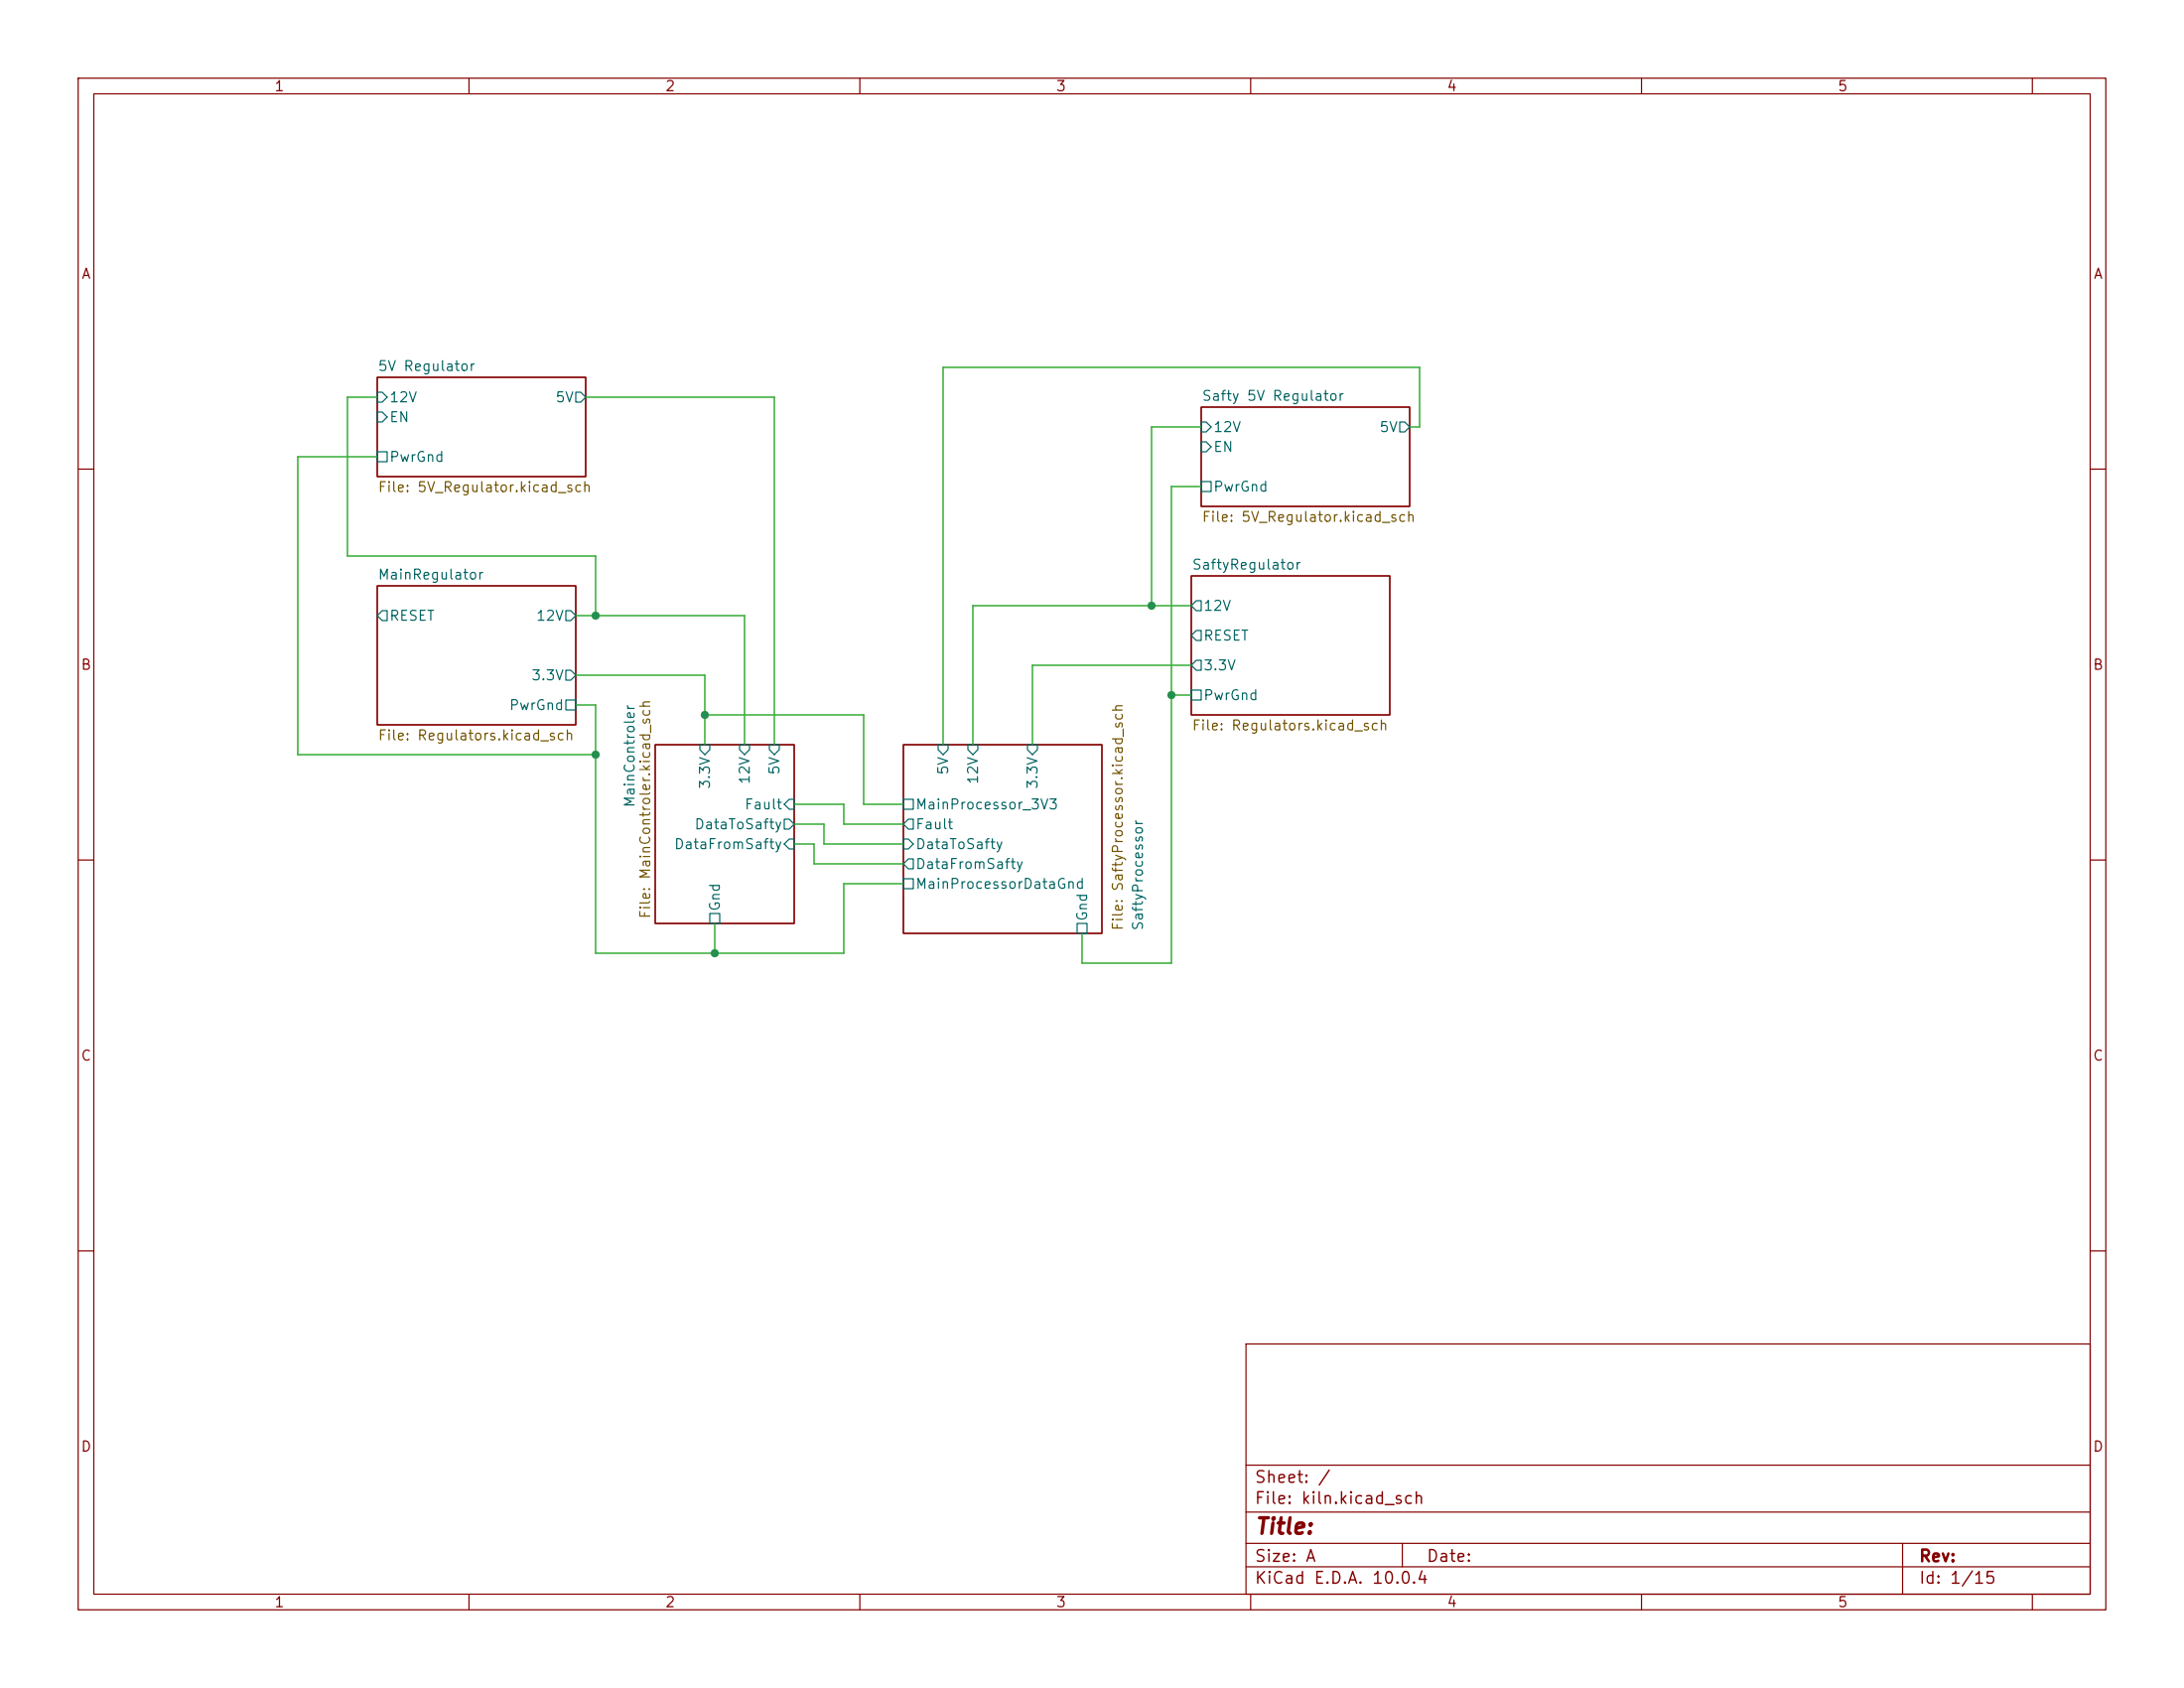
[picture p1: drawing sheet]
(kicad_sch
 (version 20260306)
 (generator "eeschema")
 (generator_version "10.0")
 (paper "A")
 (lib_symbols)
 (junction
  (at 76.2 96.52)
  (diameter 0)
  (color 0 0 0 0))
 (junction
  (at 149.86 88.9)
  (diameter 0)
  (color 0 0 0 0))
 (junction
  (at 90.17 91.44)
  (diameter 0)
  (color 0 0 0 0))
 (junction
  (at 147.32 77.47)
  (diameter 0)
  (color 0 0 0 0))
 (junction
  (at 91.44 121.92)
  (diameter 0)
  (color 0 0 0 0))
 (junction
  (at 76.2 78.74)
  (diameter 0)
  (color 0 0 0 0))
 (wire
  (pts (xy 120.65 46.99) (xy 181.61 46.99))
  (stroke (width 0) (type default)))
 (wire
  (pts (xy 91.44 118.11) (xy 91.44 121.92))
  (stroke (width 0) (type default)))
 (wire
  (pts (xy 110.49 91.44) (xy 90.17 91.44))
  (stroke (width 0) (type default)))
 (wire
  (pts (xy 115.57 110.49) (xy 104.14 110.49))
  (stroke (width 0) (type default)))
 (wire
  (pts (xy 76.2 96.52) (xy 76.2 90.17))
  (stroke (width 0) (type default)))
 (wire
  (pts (xy 99.06 95.25) (xy 99.06 50.8))
  (stroke (width 0) (type default)))
 (wire
  (pts (xy 73.66 78.74) (xy 76.2 78.74))
  (stroke (width 0) (type default)))
 (wire
  (pts (xy 181.61 46.99) (xy 181.61 54.61))
  (stroke (width 0) (type default)))
 (wire
  (pts (xy 76.2 121.92) (xy 76.2 96.52))
  (stroke (width 0) (type default)))
 (wire
  (pts (xy 115.57 113.03) (xy 107.95 113.03))
  (stroke (width 0) (type default)))
 (wire
  (pts (xy 107.95 102.87) (xy 101.6 102.87))
  (stroke (width 0) (type default)))
 (wire
  (pts (xy 138.43 119.38) (xy 138.43 123.19))
  (stroke (width 0) (type default)))
 (wire
  (pts (xy 76.2 78.74) (xy 95.25 78.74))
  (stroke (width 0) (type default)))
 (wire
  (pts (xy 120.65 95.25) (xy 120.65 46.99))
  (stroke (width 0) (type default)))
 (wire
  (pts (xy 132.08 85.09) (xy 132.08 95.25))
  (stroke (width 0) (type default)))
 (wire
  (pts (xy 115.57 105.41) (xy 107.95 105.41))
  (stroke (width 0) (type default)))
 (wire
  (pts (xy 152.4 85.09) (xy 132.08 85.09))
  (stroke (width 0) (type default)))
 (wire
  (pts (xy 105.41 107.95) (xy 105.41 105.41))
  (stroke (width 0) (type default)))
 (wire
  (pts (xy 48.26 58.42) (xy 38.1 58.42))
  (stroke (width 0) (type default)))
 (wire
  (pts (xy 104.14 107.95) (xy 101.6 107.95))
  (stroke (width 0) (type default)))
 (wire
  (pts (xy 149.86 62.23) (xy 153.67 62.23))
  (stroke (width 0) (type default)))
 (wire
  (pts (xy 181.61 54.61) (xy 180.34 54.61))
  (stroke (width 0) (type default)))
 (wire
  (pts (xy 110.49 102.87) (xy 110.49 91.44))
  (stroke (width 0) (type default)))
 (wire
  (pts (xy 107.95 113.03) (xy 107.95 121.92))
  (stroke (width 0) (type default)))
 (wire
  (pts (xy 104.14 110.49) (xy 104.14 107.95))
  (stroke (width 0) (type default)))
 (wire
  (pts (xy 48.26 50.8) (xy 44.45 50.8))
  (stroke (width 0) (type default)))
 (wire
  (pts (xy 149.86 88.9) (xy 149.86 62.23))
  (stroke (width 0) (type default)))
 (wire
  (pts (xy 90.17 91.44) (xy 90.17 95.25))
  (stroke (width 0) (type default)))
 (wire
  (pts (xy 76.2 71.12) (xy 76.2 78.74))
  (stroke (width 0) (type default)))
 (wire
  (pts (xy 44.45 71.12) (xy 76.2 71.12))
  (stroke (width 0) (type default)))
 (wire
  (pts (xy 124.46 77.47) (xy 147.32 77.47))
  (stroke (width 0) (type default)))
 (wire
  (pts (xy 115.57 107.95) (xy 105.41 107.95))
  (stroke (width 0) (type default)))
 (wire
  (pts (xy 91.44 121.92) (xy 76.2 121.92))
  (stroke (width 0) (type default)))
 (wire
  (pts (xy 95.25 78.74) (xy 95.25 95.25))
  (stroke (width 0) (type default)))
 (wire
  (pts (xy 90.17 86.36) (xy 90.17 91.44))
  (stroke (width 0) (type default)))
 (wire
  (pts (xy 44.45 50.8) (xy 44.45 71.12))
  (stroke (width 0) (type default)))
 (wire
  (pts (xy 107.95 121.92) (xy 91.44 121.92))
  (stroke (width 0) (type default)))
 (wire
  (pts (xy 105.41 105.41) (xy 101.6 105.41))
  (stroke (width 0) (type default)))
 (wire
  (pts (xy 138.43 123.19) (xy 149.86 123.19))
  (stroke (width 0) (type default)))
 (wire
  (pts (xy 124.46 95.25) (xy 124.46 77.47))
  (stroke (width 0) (type default)))
 (wire
  (pts (xy 149.86 88.9) (xy 152.4 88.9))
  (stroke (width 0) (type default)))
 (wire
  (pts (xy 147.32 54.61) (xy 153.67 54.61))
  (stroke (width 0) (type default)))
 (wire
  (pts (xy 99.06 50.8) (xy 74.93 50.8))
  (stroke (width 0) (type default)))
 (wire
  (pts (xy 38.1 96.52) (xy 76.2 96.52))
  (stroke (width 0) (type default)))
 (wire
  (pts (xy 115.57 102.87) (xy 110.49 102.87))
  (stroke (width 0) (type default)))
 (wire
  (pts (xy 76.2 90.17) (xy 73.66 90.17))
  (stroke (width 0) (type default)))
 (wire
  (pts (xy 73.66 86.36) (xy 90.17 86.36))
  (stroke (width 0) (type default)))
 (wire
  (pts (xy 38.1 58.42) (xy 38.1 96.52))
  (stroke (width 0) (type default)))
 (wire
  (pts (xy 147.32 77.47) (xy 147.32 54.61))
  (stroke (width 0) (type default)))
 (wire
  (pts (xy 149.86 123.19) (xy 149.86 88.9))
  (stroke (width 0) (type default)))
 (wire
  (pts (xy 107.95 105.41) (xy 107.95 102.87))
  (stroke (width 0) (type default)))
 (wire
  (pts (xy 147.32 77.47) (xy 152.4 77.47))
  (stroke (width 0) (type default)))
 (sheet
  (at 48.26 48.26)
  (size 26.67 12.7)
  (exclude_from_sim no)
  (in_bom yes)
  (on_board yes)
  (dnp no)
  (fields_autoplaced yes)
  (stroke (width 0.1524) (type solid))
  (fill (color 0 0 0 0))
  (property "Sheetname" "5V Regulator" (at 48.26 47.5484 0) (show_name no) (do_not_autoplace no) (effects (font (size 1.27 1.27)) (justify left bottom)))
  (property "Sheetfile" "5V_Regulator.kicad_sch" (at 48.26 61.5446 0) (show_name no) (do_not_autoplace no) (effects (font (size 1.27 1.27)) (justify left top)))
  (pin "5V" output (at 74.93 50.8 0) (effects (font (size 1.27 1.27)) (justify right)))
  (pin "12V" input (at 48.26 50.8 180) (effects (font (size 1.27 1.27)) (justify left)))
  (pin "EN" input (at 48.26 53.34 180) (effects (font (size 1.27 1.27)) (justify left)))
  (pin "PwrGnd" passive (at 48.26 58.42 180) (effects (font (size 1.27 1.27)) (justify left))))
 (sheet
  (at 83.82 95.25)
  (size 17.78 22.86)
  (exclude_from_sim no)
  (in_bom yes)
  (on_board yes)
  (dnp no)
  (stroke (width 0.1524) (type solid))
  (fill (color 0 0 0 0))
  (property "Sheetname" "MainControler" (at 81.28 103.378 90) (show_name no) (do_not_autoplace no) (effects (font (size 1.27 1.27)) (justify left bottom)))
  (property "Sheetfile" "MainControler.kicad_sch" (at 81.788 117.602 90) (show_name no) (do_not_autoplace no) (effects (font (size 1.27 1.27)) (justify left top)))
  (pin "DataToSafty" output (at 101.6 105.41 0) (effects (font (size 1.27 1.27)) (justify right)))
  (pin "DataFromSafty" input (at 101.6 107.95 0) (effects (font (size 1.27 1.27)) (justify right)))
  (pin "Fault" input (at 101.6 102.87 0) (effects (font (size 1.27 1.27)) (justify right)))
  (pin "3.3V" input (at 90.17 95.25 90) (effects (font (size 1.27 1.27)) (justify right)))
  (pin "12V" input (at 95.25 95.25 90) (effects (font (size 1.27 1.27)) (justify right)))
  (pin "Gnd" passive (at 91.44 118.11 270) (effects (font (size 1.27 1.27)) (justify left)))
  (pin "5V" input (at 99.06 95.25 90) (effects (font (size 1.27 1.27)) (justify right))))
 (sheet
  (at 152.4 73.66)
  (size 25.4 17.78)
  (exclude_from_sim no)
  (in_bom yes)
  (on_board yes)
  (dnp no)
  (fields_autoplaced yes)
  (stroke (width 0.1524) (type solid))
  (fill (color 0 0 0 0))
  (property "Sheetname" "SaftyRegulator" (at 152.4 72.9484 0) (show_name no) (do_not_autoplace no) (effects (font (size 1.27 1.27)) (justify left bottom)))
  (property "Sheetfile" "Regulators.kicad_sch" (at 152.4 92.0246 0) (show_name no) (do_not_autoplace no) (effects (font (size 1.27 1.27)) (justify left top)))
  (pin "3.3V" output (at 152.4 85.09 180) (effects (font (size 1.27 1.27)) (justify left)))
  (pin "12V" output (at 152.4 77.47 180) (effects (font (size 1.27 1.27)) (justify left)))
  (pin "PwrGnd" passive (at 152.4 88.9 180) (effects (font (size 1.27 1.27)) (justify left)))
  (pin "RESET" output (at 152.4 81.28 180) (effects (font (size 1.27 1.27)) (justify left))))
 (sheet
  (at 153.67 52.07)
  (size 26.67 12.7)
  (exclude_from_sim no)
  (in_bom yes)
  (on_board yes)
  (dnp no)
  (fields_autoplaced yes)
  (stroke (width 0.1524) (type solid))
  (fill (color 0 0 0 0))
  (property "Sheetname" "Safty 5V Regulator" (at 153.67 51.3584 0) (show_name no) (do_not_autoplace no) (effects (font (size 1.27 1.27)) (justify left bottom)))
  (property "Sheetfile" "5V_Regulator.kicad_sch" (at 153.67 65.3546 0) (show_name no) (do_not_autoplace no) (effects (font (size 1.27 1.27)) (justify left top)))
  (pin "5V" output (at 180.34 54.61 0) (effects (font (size 1.27 1.27)) (justify right)))
  (pin "12V" input (at 153.67 54.61 180) (effects (font (size 1.27 1.27)) (justify left)))
  (pin "EN" input (at 153.67 57.15 180) (effects (font (size 1.27 1.27)) (justify left)))
  (pin "PwrGnd" passive (at 153.67 62.23 180) (effects (font (size 1.27 1.27)) (justify left))))
 (sheet
  (at 48.26 74.93)
  (size 25.4 17.78)
  (exclude_from_sim no)
  (in_bom yes)
  (on_board yes)
  (dnp no)
  (fields_autoplaced yes)
  (stroke (width 0.1524) (type solid))
  (fill (color 0 0 0 0))
  (property "Sheetname" "MainRegulator" (at 48.26 74.2184 0) (show_name no) (do_not_autoplace no) (effects (font (size 1.27 1.27)) (justify left bottom)))
  (property "Sheetfile" "Regulators.kicad_sch" (at 48.26 93.2946 0) (show_name no) (do_not_autoplace no) (effects (font (size 1.27 1.27)) (justify left top)))
  (pin "3.3V" output (at 73.66 86.36 0) (effects (font (size 1.27 1.27)) (justify right)))
  (pin "12V" output (at 73.66 78.74 0) (effects (font (size 1.27 1.27)) (justify right)))
  (pin "PwrGnd" passive (at 73.66 90.17 0) (effects (font (size 1.27 1.27)) (justify right)))
  (pin "RESET" output (at 48.26 78.74 180) (effects (font (size 1.27 1.27)) (justify left))))
 (sheet
  (at 115.57 95.25)
  (size 25.4 24.13)
  (exclude_from_sim no)
  (in_bom yes)
  (on_board yes)
  (dnp no)
  (stroke (width 0.1524) (type solid))
  (fill (color 0 0 0 0))
  (property "Sheetname" "SaftyProcessor" (at 146.304 119.126 90) (show_name no) (do_not_autoplace no) (effects (font (size 1.27 1.27)) (justify left bottom)))
  (property "Sheetfile" "SaftyProcessor.kicad_sch" (at 142.24 119.126 90) (show_name no) (do_not_autoplace no) (effects (font (size 1.27 1.27)) (justify left top)))
  (pin "DataFromSafty" output (at 115.57 110.49 180) (effects (font (size 1.27 1.27)) (justify left)))
  (pin "DataToSafty" input (at 115.57 107.95 180) (effects (font (size 1.27 1.27)) (justify left)))
  (pin "Fault" output (at 115.57 105.41 180) (effects (font (size 1.27 1.27)) (justify left)))
  (pin "3.3V" input (at 132.08 95.25 90) (effects (font (size 1.27 1.27)) (justify right)))
  (pin "12V" input (at 124.46 95.25 90) (effects (font (size 1.27 1.27)) (justify right)))
  (pin "Gnd" passive (at 138.43 119.38 270) (effects (font (size 1.27 1.27)) (justify left)))
  (pin "MainProcessorDataGnd" passive (at 115.57 113.03 180) (effects (font (size 1.27 1.27)) (justify left)))
  (pin "5V" input (at 120.65 95.25 90) (effects (font (size 1.27 1.27)) (justify right)))
  (pin "MainProcessor_3V3" passive (at 115.57 102.87 180) (effects (font (size 1.27 1.27)) (justify left))))
 (sheet_instances
  (path ""
   (page "1")))
 (embedded_fonts no))
